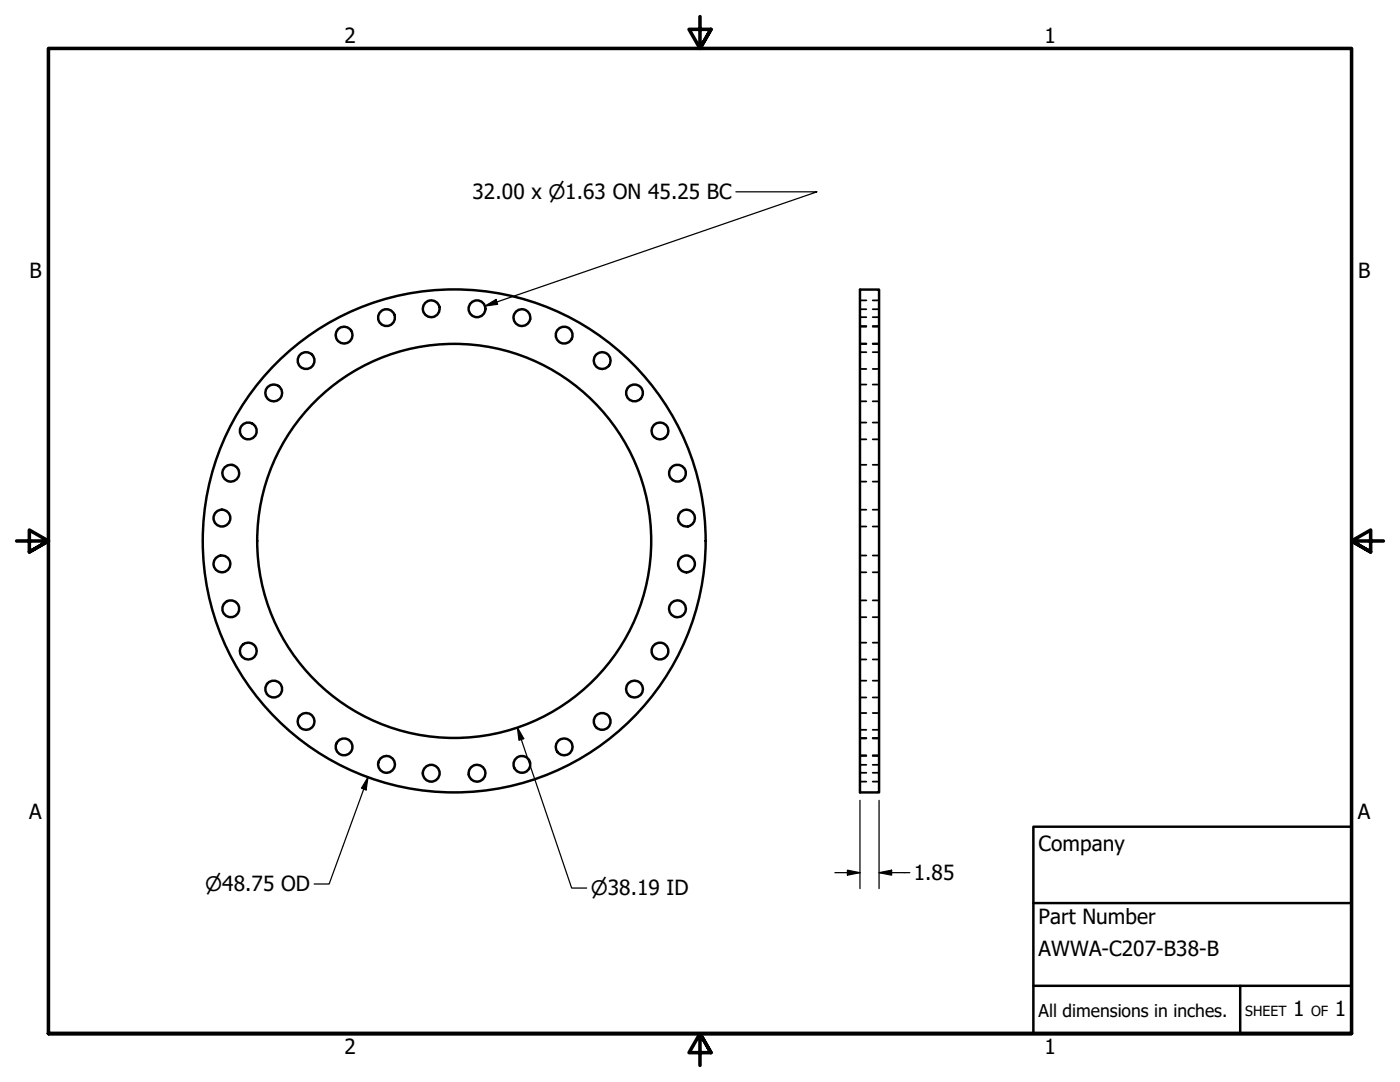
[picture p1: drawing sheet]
<svg xmlns="http://www.w3.org/2000/svg" width="279mm" height="216mm" viewBox="0 0 279 216" stroke-linecap="round" stroke-linejoin="round" font-family="sans-serif">
<!-- layer: Visible (ANSI) -->
<g fill="none" stroke="#000" stroke-width=".49">
<path d="M171.6 57.8h3.8v100.3h-3.8z"/>
<circle cx="54.6" cy="78.4" r="1.68"/>
<circle cx="61.1" cy="71.9" r="1.68"/>
<circle cx="68.7" cy="66.9" r="1.68"/>
<circle cx="77.1" cy="63.4" r="1.68"/>
<circle cx="86.1" cy="61.6" r="1.68"/>
<circle cx="95.2" cy="61.6" r="1.68"/>
<circle cx="104.2" cy="63.4" r="1.68"/>
<circle cx="112.6" cy="66.9" r="1.68"/>
<circle cx="120.2" cy="71.9" r="1.68"/>
<circle cx="126.6" cy="78.4" r="1.68"/>
<circle cx="46.1" cy="94.4" r="1.68"/>
<circle cx="49.5" cy="86" r="1.68"/>
<circle cx="131.7" cy="86" r="1.68"/>
<circle cx="135.2" cy="94.4" r="1.68"/>
<circle cx="44.3" cy="103.4" r="1.68"/>
<circle cx="44.3" cy="112.5" r="1.68"/>
<circle cx="90.6" cy="107.9" r="50.2"/>
<circle cx="90.7" cy="107.9" r="39.3"/>
<circle cx="137" cy="103.4" r="1.68"/>
<circle cx="137" cy="112.5" r="1.68"/>
<circle cx="46.1" cy="121.5" r="1.68"/>
<circle cx="49.5" cy="129.9" r="1.68"/>
<circle cx="54.6" cy="137.5" r="1.68"/>
<circle cx="126.6" cy="137.5" r="1.68"/>
<circle cx="131.7" cy="129.9" r="1.68"/>
<circle cx="135.2" cy="121.5" r="1.68"/>
<circle cx="61.1" cy="144" r="1.68"/>
<circle cx="68.7" cy="149" r="1.68"/>
<circle cx="77.1" cy="152.5" r="1.68"/>
<circle cx="86.1" cy="154.3" r="1.68"/>
<circle cx="95.2" cy="154.3" r="1.68"/>
<circle cx="104.2" cy="152.5" r="1.68"/>
<circle cx="112.6" cy="149" r="1.68"/>
<circle cx="120.2" cy="144" r="1.68"/>
</g>
<!-- layer: Hidden (ANSI) -->
<g fill="none" stroke="#000" stroke-width=".35">
<path d="M171.6 59.9h1.3M174.2 59.9h1.2M171.6 68.7h1.3M171.6 65.1h1.3M171.6 61.7h1.3M171.6 68.5h1.3M171.6 65.2h1.3M171.6 73.6h1.3M171.6 70.3h1.3M171.6 76.7h1.3M171.6 63.3h1.3M174.2 68.7h1.2"/>
<path d="M174.2 65.1h1.2M174.2 61.7h1.2M174.2 68.5h1.2M174.2 65.2h1.2M174.2 73.6h1.2M174.2 70.3h1.2M174.2 76.7h1.2M174.2 63.3h1.2M171.6 80.1h1.3M171.6 87.7h1.3M171.6 84.3h1.3M171.6 96.1h1.3"/>
<path d="M171.6 92.7h1.3M174.2 80.1h1.2M174.2 87.7h1.2M174.2 84.3h1.2M174.2 96.1h1.2M174.2 92.7h1.2M171.6 105.1h1.3M171.6 101.7h1.3M171.6 114.2h1.3M171.6 110.8h1.3M171.6 119.8h1.3M174.2 105.1h1.2"/>
<path d="M174.2 101.7h1.2M174.2 114.2h1.2M174.2 110.8h1.2M174.2 119.8h1.2M171.6 123.2h1.3M171.6 131.6h1.3M171.6 128.2h1.3M171.6 139.2h1.3M171.6 135.8h1.3M174.2 123.2h1.2M174.2 131.6h1.2M174.2 128.2h1.2"/>
<path d="M174.2 139.2h1.2M174.2 135.8h1.2M171.6 147.2h1.3M171.6 145.6h1.3M171.6 142.3h1.3M171.6 150.7h1.3M171.6 147.4h1.3M171.6 154.2h1.3M171.6 150.8h1.3M171.6 156h1.3M171.6 152.6h1.3M174.2 147.2h1.2"/>
<path d="M174.2 145.6h1.2M174.2 142.3h1.2M174.2 150.7h1.2M174.2 147.4h1.2M174.2 154.2h1.2M174.2 150.8h1.2M174.2 156h1.2M174.2 152.6h1.2"/>
</g>
<!-- layer: Border (ANSI) -->
<path d="M139.7 3.3v6.4l-2.2-3.8h4.4l-2.2 3.8 2.2-3.8M3.3 107.9h6.4l-3.8-2.1v4.3l3.8-2.2-3.8 2.2M276.1 107.9h-6.4l3.8-2.1v4.3l-3.8-2.2 3.8 2.2M9.7 206.2v-196.5h260v196.5h-260h260M141.9 210l-2.2-3.8 2.2 3.8h-4.4l2.2-3.8v6.4" fill="none" stroke="#000" stroke-width=".71"/>
<!-- layer: Title (ANSI) -->
<path d="M206.2 165h63.5v41.2h-63.5zM206.2 196.7h63.5M206.2 180.2h63.5M247.5 196.7v9.5" fill="none" stroke="#000" stroke-width=".49"/>
<!-- layer: Dimension (ANSI) -->
<path d="M146.9 38.3h16.2l-66.3 22.8M96.8 61.1l2.2-1.3 .3 .9zM73.4 155.1l-.3 2.5-1-.3zM73.4 155.1l-7.7 21.3h-3M103.3 145.2l1.2 2.2-.9 .3zM103.3 145.2l10.8 32h3M171.6 159.7v17.6M175.4 159.7v17.6M166.6 174.1h5M169.1 173.6l2.5 .5-2.5 .5zM175.4 174.1l2.5-.5v1zM175.4 174.1h6.2" fill="none" stroke="#000" stroke-width=".25"/>
<g fill="#000">
<path d="M96.8 61.1l2.2-1.3 .3 .9z" fill-rule="evenodd"/>
<path d="M73.4 155.1l-.3 2.5-1-.3z" fill-rule="evenodd"/>
<path d="M103.3 145.2l1.2 2.2-.9 .3z" fill-rule="evenodd"/>
<path d="M169.1 173.6l2.5 .5-2.5 .5z" fill-rule="evenodd"/>
<path d="M175.4 174.1l2.5-.5v1z" fill-rule="evenodd"/>
</g>
<g font-size="4.2">
<text x="68.7" y="8.6">2</text>
<text x="208.4" y="8.6">1</text>
<text x="94.3" y="39.8">32.00 x ⌀1.63 ON 45.25 BC</text>
<text x="5.9" y="55.5">B</text>
<text x="271" y="55.5">B</text>
<text x="5.8" y="163.4">A</text>
<text x="271" y="163.4">A</text>
<text x="207.3" y="169.8">Company</text>
<text x="182.4" y="175.6">1.85</text>
<text x="207.3" y="184.4">Part Number</text>
<text x="207.3" y="190.7">AWWA-C207-B38-B</text>
<text x="258.1" y="202.8">1</text>
<text x="266.4" y="202.8">1</text>
<text x="68.7" y="210.3">2</text>
<text x="208.4" y="210.3">1</text>
</g>
<g font-size="4">
<text x="41" y="177.9">⌀48.75 OD</text>
<text x="117.9" y="178.7">⌀38.19 ID</text>
</g>
<text font-size="3.5" x="207.3" y="202.9">All dimensions in inches.</text>
<g font-size="2.8">
<text x="248.5" y="202.8">SHEET</text>
<text x="261.7" y="202.8">OF</text>
</g>
</svg>
